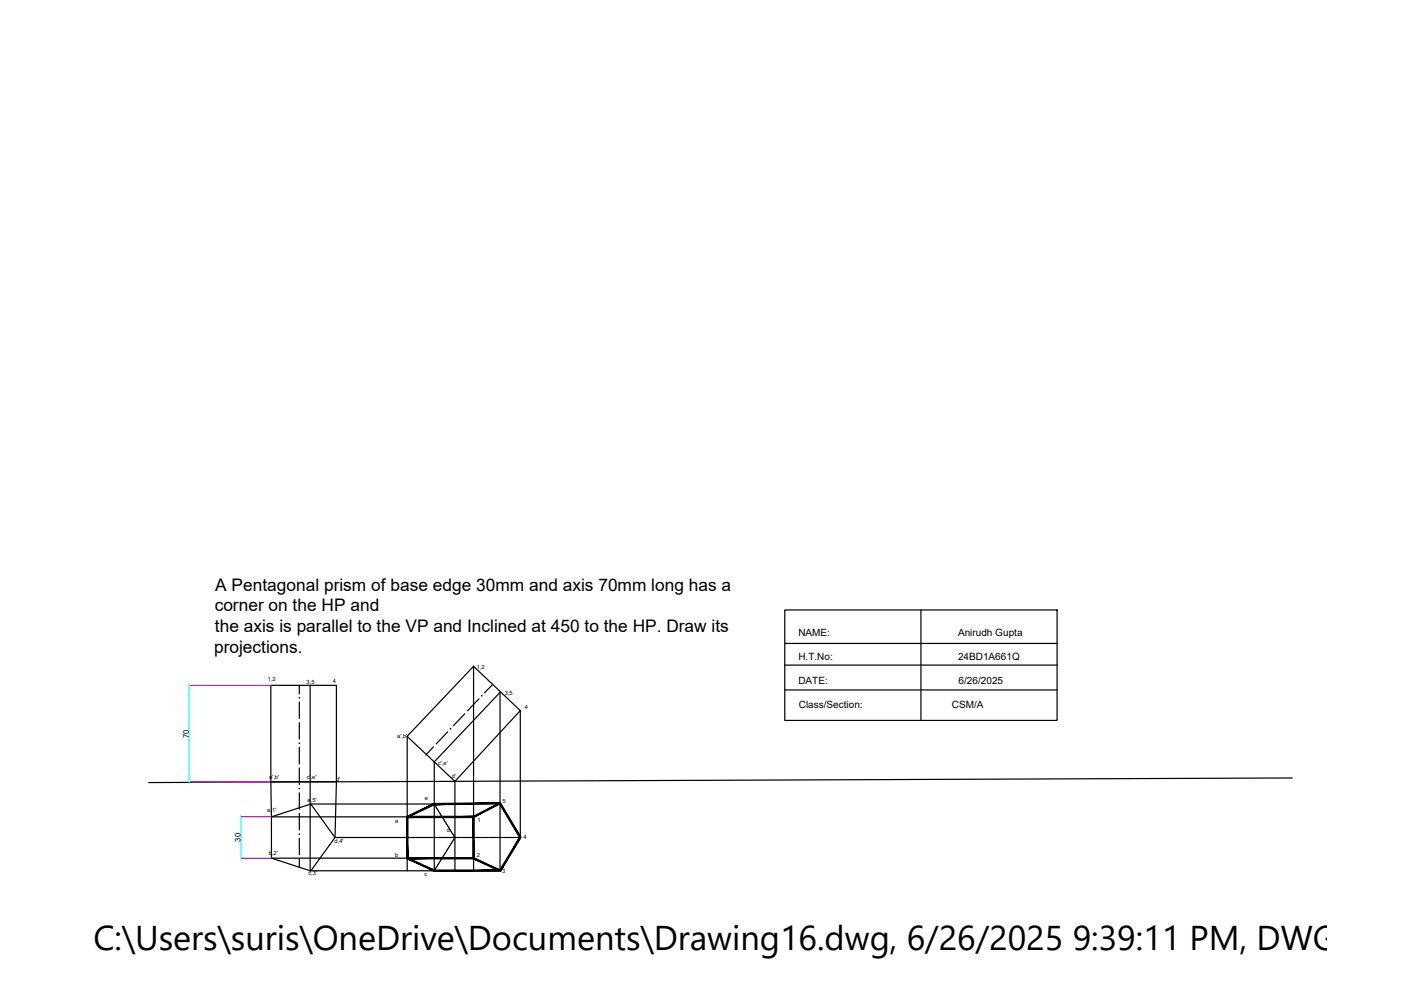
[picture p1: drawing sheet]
<svg xmlns="http://www.w3.org/2000/svg" width="297mm" height="210mm" viewBox="0 0 297 210" stroke-linecap="round" stroke-linejoin="round" font-family="sans-serif">
<!-- layer: 0 -->
<g fill="none" stroke="#000" stroke-width=".25">
<path d="M165.7 128.8h57.5v23.3h-57.5zM165.7 135.9h57.5M194.4 128.8v23.3M63.2 144.7v1.8M63.2 148.2v3.5M63.2 152.6v3.5M63.2 157.8v3.5M65.5 144.7v39.2M91.5 157.7l-1.6 1.7M94.5 154.5l-2.4 2.6M98.1 150.7l-2.4 2.6M100 140.7l9.8 9.4-13.8 14.9"/>
<path d="M100 140.7l-14 14.8M100 140.7v43.2M101.1 147.6l-2.4 2.5M103.9 144.6l-1.6 1.7M109.8 150.1v26.8h-.3M165.7 140.4h57.5M165.7 145.7h57.5M57.2 165.1v-20.4h13.8v20.4M57.2 165.1l.1 7.4h28.7M57.2 165.1h13.8M57.3 172.5l8.3-2.7 5.1 7.1-5.1 7-8.3-2.7zM63.2 162.2v3.5"/>
<path d="M63.2 167.4v3.5M63.2 171.8v3.4M63.2 177v3.5M65.6 169.8l26.1 .1M71 165.1l-.3 11.8h25.4M91.6 161l14-14.8v37.7M91.7 160.9v23M91.8 170h.1M91.8 170.1l.1 .2M92 170.3l.1 .1M92.1 170.5l.2 .3M92.3 170.8l.1 .2"/>
<path d="M92.4 171.1l.1 .1M92.6 171.2v.2M92.7 171.4v.1M92.8 171.6l.1 .1M92.9 171.8l.1 .1M93 172l.1 .1M93.1 172.2l.1 .1M93.2 172.3l.1 .2M93.4 172.5v.2M93.5 172.7v.1M93.6 172.9l.1 .1M93.7 173.1l.1 .1"/>
<path d="M93.8 173.3l.1 .1M93.9 173.5l.1 .1M94.1 173.6v.2M94.2 173.8v.1M94.2 179.9l-.1 .1M94.3 174l.2 .3M94.3 179.6l-.1 .2M94.4 179.5l-.1 .1M94.5 174.4l.1 .1M94.5 179.3l-.1 .1M94.6 174.6l.1 .1M94.6 179.1v.1"/>
<path d="M94.7 174.7l.1 .2M94.8 178.9l-.1 .2M94.9 174.9v.2M94.9 178.7l-.1 .1M95 175.1v.1M95 178.5l-.1 .2M95.1 175.3l.1 .1M95.1 178.4l-.1 .1M95.2 175.5l.1 .1M95.3 175.7l.1 .1M95.3 178l-.1 .3M95.4 175.9l.1 .1"/>
<path d="M95.4 177.8v.1M95.5 176.1l.1 .1M95.6 177.6l-.1 .1M95.7 176.2v.1M95.7 177.4l-.1 .2M95.8 176.4v.2M95.8 177.2l-.1 .2M95.9 176.6l.1 .1M95.9 177.1l-.1 .1M96 176.8v.2M96 165l-10-9.5v28.4M96 165v18.9"/>
<path d="M96.2 176.9h.1M96.4 176.9h.6M97.1 176.9h.1M97.3 176.9h.1M97.5 176.9h.1M97.7 176.9h.2M97.9 176.9h.6M98.6 176.9h.1M98.8 176.9h.2M99 176.9h.2M99.3 176.9h.1M99.5 176.9h.4"/>
<path d="M99.9 176.9h.2M100.1 176.9h.2M100.4 176.9h.1M100.6 176.9h.1M100.8 176.9h.6M101.5 176.9h.1M101.7 176.9h.1M101.9 176.9h.1M102.1 176.9h.1M102.3 176.9h.6M103 176.9h.1M103.2 176.9h.1"/>
<path d="M103.4 176.9h.1M103.6 176.9h.6M104.3 176.9h.1M104.5 176.9h.1M104.7 176.9h.1M104.9 176.9h.2M105.1 176.9h.6M105.8 176.9h.1M106 176.9h.2M106.2 176.9h.2M106.5 176.9h.1M106.7 176.9h.3"/>
<path d="M107.1 176.9h.2M107.3 176.9h.2M107.6 176.9h.1M107.8 176.9h.1M108 176.9h.6M108.7 176.9h.1M108.9 176.9h.1M109.1 176.9h.1M109.3 176.9h.1M272.8 164.3l-241.4 1M57.3 181.2h42.7M63.2 181.4v1.7"/>
<path d="M65.5 183.9h26.2M91.8 183.7l-.1 .2M92 183.4l-.2 .3M92.1 183.2l-.1 .1M92.2 183l-.1 .1M92.3 182.8v.2M92.4 182.6v.1M92.6 182.4l-.1 .2M92.7 182.2l-.1 .2M92.8 182.1l-.1 .1M92.9 181.9l-.1 .1M93 181.7l-.1 .1"/>
<path d="M93.2 181.5l-.1 .1M93.2 181.3v.2M93.4 181.1l-.1 .2M93.5 181l-.1 .1M93.6 180.8l-.1 .1M93.8 180.4l-.2 .3M94 180.2l-.1 .1M94.1 180l-.1 .2"/>
</g>
<path d="M39.9 144.7h17.3M39.9 165.1h17.3M50.8 172.5h6.5M50.8 181.2h6.5" fill="none" stroke="#f0f" stroke-width=".25"/>
<path d="M39.9 145.6v18.6M50.8 173.4v7" fill="none" stroke="#0ff" stroke-width=".25"/>
<g fill="#0ff" stroke="#0ff" stroke-width=".21">
<path d="M50.8 172.5l.2 .9h-.3z"/>
<path d="M50.7 180.4h.3l-.2 .8z"/>
<path d="M39.9 144.7l.2 .9h-.3z"/>
<path d="M39.8 164.2h.3l-.2 .9z"/>
</g>
<g fill="#000" stroke="#000" stroke-width=".21">
<path d="M101.7 146.9h.1l-.1 .1zM63.1 176.1h.2z"/>
<path d="M85.9 172.4l.1 .2 5.6-2.9zM86 172.6l5.6-2.9 .1 .3z"/>
<path d="M86 172.4v.3l14-.3zM86 172.7l14-.3v.3z"/>
<path d="M85.8 172.5l.3 8.7v-8.7zM85.8 172.5l.3 8.7h-.3z"/>
<path d="M91.7 169.7v.3l13.9-.5zM91.7 170l13.9-.5v.3z"/>
<path d="M99.9 172.4l.1 .2 5.5-3.1zM100 172.6l5.5-3.1 .1 .2z"/>
<path d="M99.8 172.5l.3 8.7v-8.7zM99.8 172.5l.3 8.7h-.3z"/>
<path d="M105.4 169.7l4.6 7.1-4.3-7.3zM105.4 169.7l4.6 7.1-.3 .1z"/>
<path d="M86 181.1v.3l14-.3zM86 181.4l14-.3v.3z"/>
<path d="M86 181.1l-.1 .2 5.8 2.5zM85.9 181.3l5.8 2.5-.1 .2z"/>
<path d="M91.7 183.7v.3l13.9-.3zM91.7 184l13.9-.3v.3z"/>
<path d="M100 181.1l-.1 .2 5.7 2.5zM99.9 181.3l5.7 2.5-.1 .2z"/>
<path d="M109.7 176.8l-4.3 7 .3 .2zM109.7 176.8l.3 .1-4.3 7.1z"/>
<circle cx="63.2" cy="156.9" r=".07"/>
<circle cx="63.2" cy="147.3" r=".07"/>
<circle cx="95.1" cy="153.9" r=".07"/>
<circle cx="63.2" cy="166.5" r=".07"/>
</g>
<text font-size="7.3" x="19.7" y="200.6">C:\Users\suris\OneDrive\Documents\Drawing16.dwg, 6/26/2025 9:39:11 PM, DWG To P</text>
<g font-size="3.7">
<text x="45.5" y="124.7">A Pentagonal prism of base edge 30mm and axis 70mm long has a</text>
<text x="45.3" y="129.1">corner on the HP and</text>
<text x="45.2" y="137.8">projections.</text>
<text x="45.4" y="133.5">the axis is parallel to the VP and Inclined at 450 to the HP. Draw its</text>
</g>
<g font-size="2.1">
<text x="168.6" y="134.3">NAME:</text>
<text x="202.3" y="134.3">Anirudh Gupta</text>
<text x="168.6" y="139.4">H.T.No:</text>
<text x="202.3" y="139.4">24BD1A661Q</text>
<text x="168.6" y="144.4">DATE:</text>
<text x="168.6" y="149.5">Class/Section:</text>
<text x="200.9" y="149.5">CSM/A</text>
<text x="202.4" y="144.4">6/26/2025</text>
</g>
<g font-size="1.6">
<text x="39.9" y="155.8" transform="rotate(-90 39.9 155.8)">70</text>
<text x="50.8" y="177.7" transform="rotate(-90 50.8 177.7)">30</text>
</g>
<g font-size="1.2">
<text x="56.5" y="143.9">1,2</text>
<text x="100.7" y="141.2">1,2</text>
<text x="64.7" y="144.4">3,5</text>
<text x="70.3" y="144.3">4</text>
<text x="106.6" y="146.8">3,5</text>
<text x="110.8" y="149.8">4</text>
<text x="83.8" y="155.9">a',b'</text>
<text x="92.5" y="161.5">c',e'</text>
<text x="56.8" y="164.5">a',b'</text>
<text x="64.8" y="164.6">c',e'</text>
<text x="70.9" y="165">d'</text>
<text x="95.4" y="164.4">d'</text>
<text x="56.4" y="171.5">a,1'</text>
<text x="64.9" y="169.3">e,5'</text>
<text x="83.4" y="173.8">a</text>
<text x="89.7" y="168.9">e</text>
<text x="100.8" y="173.5">1</text>
<text x="106.1" y="169.7">5</text>
<text x="70.6" y="178">d,4'</text>
<text x="94.3" y="175.8">d</text>
<text x="110.5" y="177.2">4</text>
<text x="56.8" y="180.5">b,2'</text>
<text x="65.1" y="184.7">c,3'</text>
<text x="83.4" y="181">b</text>
<text x="89.6" y="185">c</text>
<text x="100.7" y="180.9">2</text>
<text x="106" y="184.3">3</text>
</g>
</svg>
